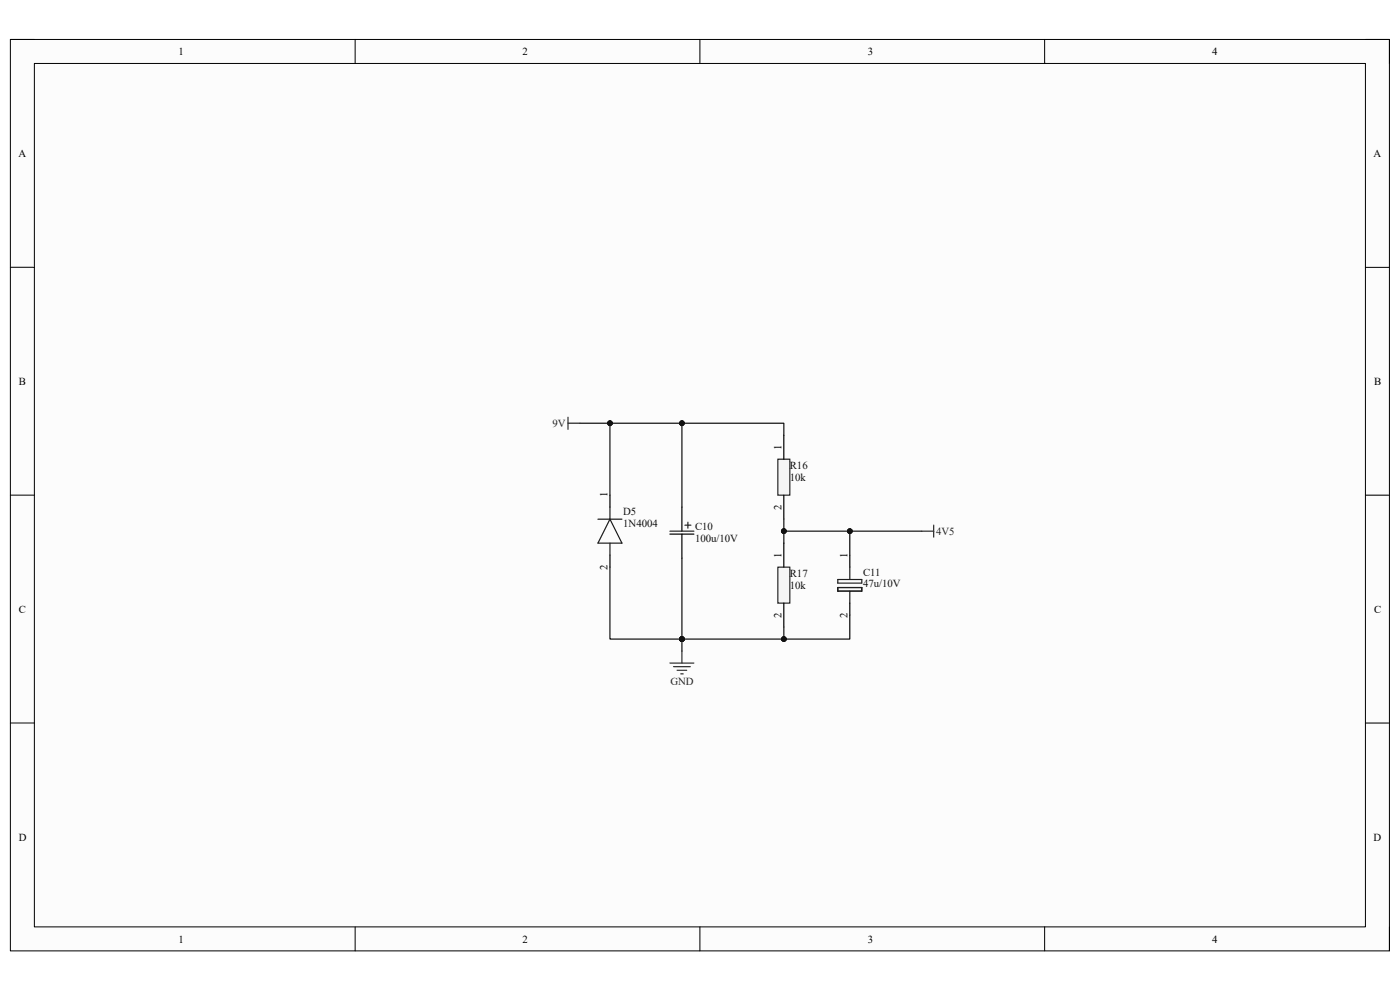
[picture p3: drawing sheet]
<svg xmlns="http://www.w3.org/2000/svg" width="297mm" height="210mm" viewBox="0 0 297 210" stroke-linecap="round" stroke-linejoin="round" font-family="sans-serif">
<path d="M2.2 8.4h292.6v193.3h-292.6z" fill-rule="evenodd" fill="#fcfcfc"/>
<path d="M2.2 8.4h292.6v193.3h-292.6z" fill="none" stroke="#000" stroke-width=".21"/>
<path d="M7.3 13.5h282.4v183.1h-282.4z" fill-rule="evenodd" fill="#fcfcfc"/>
<g fill="none" stroke="#000" stroke-width=".21">
<path d="M2.2 8.4h5.1M7.3 13.5h282.4v183.1h-282.4zM75.3 8.4v5.1M148.5 8.4v5.1M221.6 8.4v5.1M289.7 8.4h5.1v5.1M2.2 56.7h5.1M289.7 56.7h5.1M2.2 105h5.1M289.7 105.1h5.1M2.2 153.4h5.1M289.7 153.4h5.1"/>
<path d="M75.3 196.6v5.1M148.5 196.6v5.1M221.6 196.6v5.1M294.8 196.6v5.1"/>
</g>
<path d="M144.7 138.1v2.6M142.1 140.7h5.1M142.9 141.4h3.5M143.6 142.2h2.1M144.4 142.9h.5" fill="none" stroke="#262626" stroke-width=".25"/>
<path d="M129.4 105v2.6M129.4 117.8v2.5M142.1 113.3h5.1M144.7 107.6v5.1M144.7 113.3v5.1" fill="none" stroke="#000" stroke-width=".25"/>
<path d="M126.9 110.1h5M129.4 110.1l2.5 5.1h-5zM129.4 107.6v2.5M129.4 115.2v2.6" fill="none" stroke="#1c1c1c" stroke-width=".25"/>
<path d="M142.1 112.7h5.1M145.3 111.4h1.3M145.9 110.8v1.2" fill="none" stroke="#242424" stroke-width=".25"/>
<path d="M165 97.4h2.6v7.6h-2.6z" fill-rule="evenodd" fill="#f5f5f5"/>
<path d="M165 97.4h2.6v7.6h-2.6z" fill="none" stroke="#262626" stroke-width=".25"/>
<path d="M166.3 92.3v5.1M166.3 105v5.1" fill="none" stroke="#000" stroke-width=".25"/>
<path d="M165 120.3h2.6v7.6h-2.6z" fill-rule="evenodd" fill="#f5f5f5"/>
<path d="M165 120.3h2.6v7.6h-2.6z" fill="none" stroke="#262626" stroke-width=".25"/>
<path d="M166.3 115.2v5.1M180.3 117.8v2.5M166.3 127.9v5.1M180.3 127.9v2.6" fill="none" stroke="#000" stroke-width=".25"/>
<path d="M177.7 124.6h5.1v.8h-5.1zM177.7 122.9h5.1v.8h-5.1zM180.3 120.3v2.6M180.3 125.4v2.5" fill="none" stroke="#1c1c1c" stroke-width=".25"/>
<path d="M144.7 135.6v2.5" fill="none" stroke="#0e0e0e" stroke-width=".25"/>
<circle cx="144.7" cy="135.6" r=".51" fill="#0e0e0e"/>
<circle cx="144.7" cy="135.6" r=".51" fill="none" stroke="#0e0e0e" stroke-width=".21"/>
<path d="M129.4 120.3v15.3h15.3" fill="none" stroke="#0e0e0e" stroke-width=".25"/>
<circle cx="144.7" cy="135.6" r=".51" fill="#0e0e0e"/>
<circle cx="144.7" cy="135.6" r=".51" fill="none" stroke="#0e0e0e" stroke-width=".21"/>
<path d="M144.7 118.4v17.2" fill="none" stroke="#0e0e0e" stroke-width=".25"/>
<circle cx="144.7" cy="135.6" r=".51" fill="#0e0e0e"/>
<circle cx="144.7" cy="135.6" r=".51" fill="none" stroke="#0e0e0e" stroke-width=".21"/>
<path d="M123 89.8h6.4v15.2" fill="none" stroke="#0e0e0e" stroke-width=".25"/>
<circle cx="129.4" cy="89.8" r=".51" fill="#0e0e0e"/>
<circle cx="129.4" cy="89.8" r=".51" fill="none" stroke="#0e0e0e" stroke-width=".21"/>
<path d="M129.4 89.8h15.3v17.8" fill="none" stroke="#0e0e0e" stroke-width=".25"/>
<circle cx="129.4" cy="89.8" r=".51" fill="#0e0e0e"/>
<circle cx="129.4" cy="89.8" r=".51" fill="none" stroke="#0e0e0e" stroke-width=".21"/>
<circle cx="144.7" cy="89.8" r=".51" fill="#0e0e0e"/>
<circle cx="144.7" cy="89.8" r=".51" fill="none" stroke="#0e0e0e" stroke-width=".21"/>
<path d="M166.3 110.1v5.1" fill="none" stroke="#0e0e0e" stroke-width=".25"/>
<circle cx="166.3" cy="112.7" r=".51" fill="#0e0e0e"/>
<circle cx="166.3" cy="112.7" r=".51" fill="none" stroke="#0e0e0e" stroke-width=".21"/>
<path d="M166.3 133v2.6h-21.6" fill="none" stroke="#0e0e0e" stroke-width=".25"/>
<circle cx="166.3" cy="135.6" r=".51" fill="#0e0e0e"/>
<circle cx="166.3" cy="135.6" r=".51" fill="none" stroke="#0e0e0e" stroke-width=".21"/>
<circle cx="144.7" cy="135.6" r=".51" fill="#0e0e0e"/>
<circle cx="144.7" cy="135.6" r=".51" fill="none" stroke="#0e0e0e" stroke-width=".21"/>
<path d="M180.3 130.5v5.1h-14" fill="none" stroke="#0e0e0e" stroke-width=".25"/>
<circle cx="166.3" cy="135.6" r=".51" fill="#0e0e0e"/>
<circle cx="166.3" cy="135.6" r=".51" fill="none" stroke="#0e0e0e" stroke-width=".21"/>
<path d="M166.3 112.7h29.2" fill="none" stroke="#0e0e0e" stroke-width=".25"/>
<circle cx="166.3" cy="112.7" r=".51" fill="#0e0e0e"/>
<circle cx="166.3" cy="112.7" r=".51" fill="none" stroke="#0e0e0e" stroke-width=".21"/>
<circle cx="180.3" cy="112.7" r=".51" fill="#0e0e0e"/>
<circle cx="180.3" cy="112.7" r=".51" fill="none" stroke="#0e0e0e" stroke-width=".21"/>
<path d="M180.3 112.7v5.1" fill="none" stroke="#0e0e0e" stroke-width=".25"/>
<circle cx="180.3" cy="112.7" r=".51" fill="#0e0e0e"/>
<circle cx="180.3" cy="112.7" r=".51" fill="none" stroke="#0e0e0e" stroke-width=".21"/>
<path d="M144.7 89.8h21.6v2.5" fill="none" stroke="#0e0e0e" stroke-width=".25"/>
<circle cx="144.7" cy="89.8" r=".51" fill="#0e0e0e"/>
<circle cx="144.7" cy="89.8" r=".51" fill="none" stroke="#0e0e0e" stroke-width=".21"/>
<path d="M120.5 88.5v2.6M120.5 89.8h2.5M195.5 112.7h2.6M198.1 111.4v2.6" fill="none" stroke="#262626" stroke-width=".25"/>
<g font-size="2.3">
<text x="37.9" y="11.7">1</text>
<text x="110.9" y="11.7">2</text>
<text x="184.1" y="11.7">3</text>
<text x="257.1" y="11.7">4</text>
<text x="3.9" y="33.3">A</text>
<text x="291.4" y="33.3">A</text>
<text x="4" y="81.6">B</text>
<text x="291.5" y="81.6">B</text>
<text x="165.8" y="95.4" transform="rotate(-90 165.8 95.4)">1</text>
<text x="128.9" y="105.5" transform="rotate(-90 128.9 105.5)">1</text>
<text x="165.8" y="108.1" transform="rotate(-90 165.8 108.1)">2</text>
<text x="165.8" y="118.3" transform="rotate(-90 165.8 118.3)">1</text>
<text x="179.8" y="118.3" transform="rotate(-90 179.8 118.3)">1</text>
<text x="128.9" y="120.9" transform="rotate(-90 128.9 120.9)">2</text>
<text x="4" y="130">C</text>
<text x="165.8" y="131" transform="rotate(-90 165.8 131)">2</text>
<text x="179.8" y="131" transform="rotate(-90 179.8 131)">2</text>
<text x="291.5" y="130">C</text>
<text x="4" y="178.3">D</text>
<text x="291.4" y="178.3">D</text>
<text x="37.9" y="199.9">1</text>
<text x="110.9" y="199.9">2</text>
<text x="184.1" y="199.9">3</text>
<text x="257.1" y="199.9">4</text>
</g>
<g font-size="2.3" fill="#262626">
<text x="117.2" y="90.6">9V</text>
<text x="198.6" y="113.4">4V5</text>
<text x="142.2" y="145.2">GND</text>
</g>
<g font-size="2.3" fill="#0e0e0e">
<text x="167.6" y="99.4">R16</text>
<text x="167.6" y="102">10k</text>
<text x="132.2" y="109.3">D5</text>
<text x="132.2" y="111.9">1N4004</text>
<text x="147.4" y="112.5">C10</text>
<text x="147.4" y="115.1">100u/10V</text>
<text x="167.6" y="122.3">R17</text>
<text x="167.6" y="124.9">10k</text>
<text x="183.1" y="122.1">C11</text>
<text x="183.1" y="124.6">47u/10V</text>
</g>
</svg>
